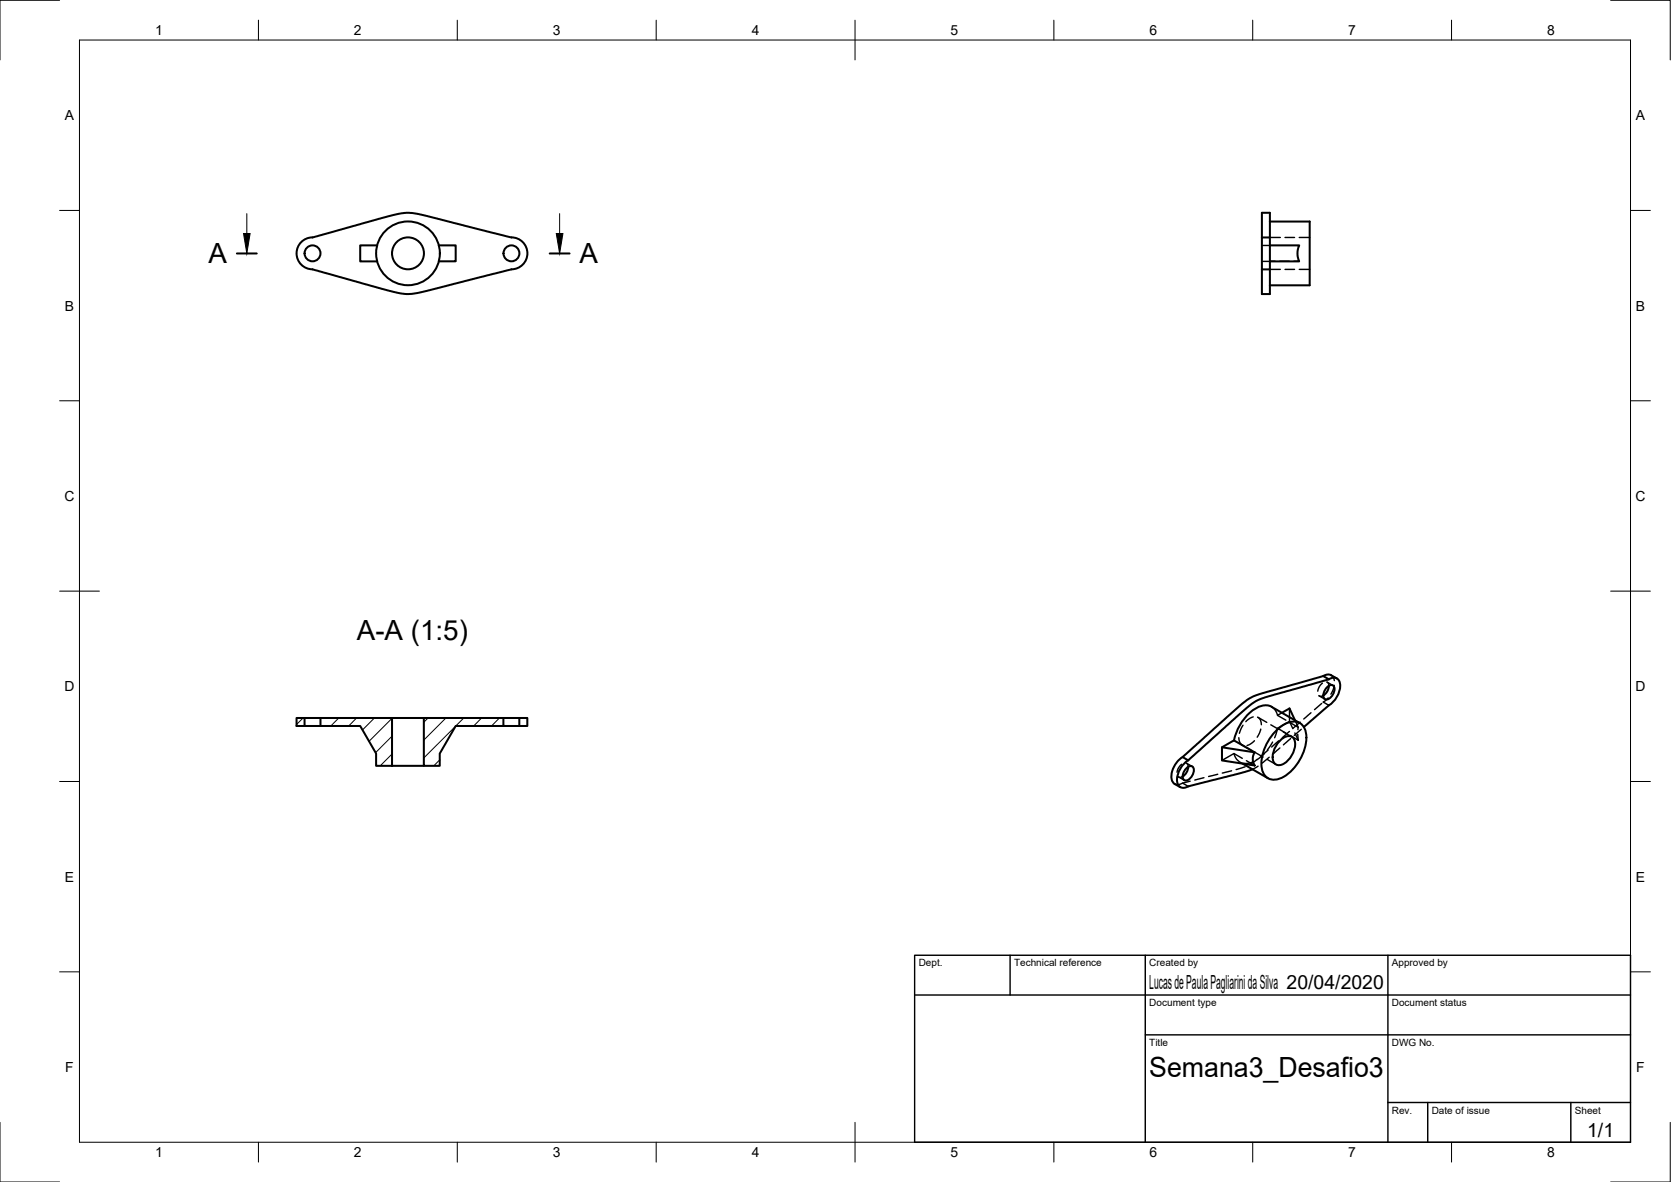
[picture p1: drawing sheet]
<svg xmlns="http://www.w3.org/2000/svg" width="420mm" height="297mm" viewBox="0 0 420 297" stroke-linecap="round" stroke-linejoin="round" font-family="sans-serif">
<!-- layer: Visible -->
<g fill="none" stroke="#000" stroke-width=".51">
<path d="M317.3 59.7v-6.2h2v14.2M319.3 55.7h10v16h-10M319.3 59.7h-2v8h2M75.7 60.8a5.9 5.9 0 0 1 3.5-1.3l19.2-5.3 2.6-.6 1.8-.1 4.6 .8 20.8 5.3a4.1 4.1 0 0 1 4.4 4.1 4.1 4.1 0 0 1-4.4 4.1l-20.8 5.3-3.4 .7-1.8 .1-4.6-.9-19-5.3a4 4 0 0 1-3.7-2.5 4 4 0 0 1 .8-4.4zM94.8 61.7h-4.2v4h4.2M110.3 61.7h4.3v4h-4.3M317.3 67.7v6.2h2v-6.2M319.3 61.7h7.4l-.5 1.7 .1 1.1 .4 1.2h-7.4M319.7 177.6l7.1 4.1M319.8 177.6a4.9 4.9 0 0 0-5.5 1.5 13.2 13.2 0 0 0-4 7M322.3 179.1l1.9-1.1 1.4 3M333.8 172.6a1 1 0 0 1 1.3-.4 1 1 0 0 1 .4 1.4l-.4 .9a1.62 1.62 0 0 1-2.1 1.1 2.4 2.4 0 0 1 .8-3z"/>
<path d="M334.1 172.3a3.1 3.1 0 0 1-1.4 2.5M334.1 170.7a1.73 1.73 0 0 1 2.1-.2 1.73 1.73 0 0 1 .8 1.8 6.6 6.6 0 0 1-3.3 5.3l-5.9 5.1M334.7 169.7l1.4 .8M334.7 169.7l-.7-.2-1.3 .4M74.6 180.4h2v2h-2zM76.6 182.4h4M76.6 180.4h4M80.6 180.4h18v12.1h-4v-3.1l-4-7h-10zM98.6 192.5h8M98.6 180.4h8M106.6 180.4h20v2h-12l-4 7v3.1h-4zM126.6 182.4h4"/>
<path d="M126.6 180.4h4M130.6 180.4h2v2h-2zM295.3 197l1.5 .8M297.3 190.3l13.6-12.2 3.4-2.7 3.1-1.2 15.3-4.3 1.4 .8-16 4.5-2.4 1-2.8 2.2-14.1 12.7zM297.4 190.2a5.8 5.8 0 0 0-2.7 6.1l.7 .7M298.4 193a1 1 0 0 1 1.4-.4 1 1 0 0 1 .3 1.4l-.3 .9a1.62 1.62 0 0 1-2.2 1.1 2.4 2.4 0 0 1 .8-3zM298.8 192.7a3.1 3.1 0 0 1-1.4 2.5M298.8 191a5.6 5.6 0 0 0-2.6 6.2 1.67 1.67 0 0 0 2.6 .4l12.9-3.2 3.2-1.1M307.3 187.8l8.2 1.3-.5 1.3 .1 1 .4 1-8.2-1.3zM307.3 187.8l3-1.7 5.2 3M312.4 191.9l6.4 3.7M321.2 183.3a5.2 5.2 0 0 1 5.6-1.6 4.5 4.5 0 0 1 1.6 4.7 12.3 12.3 0 0 1-6.5 9.2 3.2 3.2 0 0 1-4.7-2.7 12.1 12.1 0 0 1 4-9.6z"/>
<path d="M321.7 186.2a2.54 2.54 0 0 1 3.3-.9 3.8 3.8 0 0 1-.2 4.5l-.4 .6a3.5 3.5 0 0 1-3.4 1.8 2.55 2.55 0 0 1-.8-3.3l.6-1.4z"/>
<circle cx="78.6" cy="63.7" r="2"/>
<circle cx="102.6" cy="63.7" r="8"/>
<circle cx="102.6" cy="63.7" r="4"/>
<circle cx="128.6" cy="63.7" r="2"/>
</g>
<!-- layer: Hidden -->
<g fill="none" stroke="#000" stroke-width=".36">
<path d="M319.3 59.7h2.6M323.1 59.7h2.4M326.7 59.7h2.6M317.3 61.7h2M319.3 67.7h2.6M320.6 65.7h-3.3M321.8 65.7h2.4M323.1 67.7h2.4M325.4 65.7h1.3M326.7 67.7h2.6M319.7 177.6l1 .9 .5 1.3 1.1-.7M321.2 179.8l2.1 1.2"/>
<path d="M324.2 178v3.3M329.6 179.1l-1.8 1.6M331.6 174.8l.6 .2 .5-.2M331.7 174.9l1.4 .8M332.3 176.8l-1.8 1.5M332.5 171.7a3 3 0 0 0-1.2 2M333.6 171.4l.4 .4 .1 .5M333.7 171.4l1.4 .8M333.9 175.4l-1.2 1 1.4 .9M334.7 169.7l.5 .4 .3 .9M335.5 172.2l-.9 2.2M295.3 197l1 .2 1-.4 1.5 .8"/>
<path d="M296.2 195.2l.6 .2 .5-.2M296.4 195.3l1.4 .8M297.1 192.1a3.2 3.2 0 0 0-1.1 2M298.2 191.8l.5 .3 .1 .6M298.3 191.8l1.5 .8M299.3 196.3l-2 .5M302.7 195.4l-2.3 .6M306.2 194.6l-2.3 .5M309.7 193.7l-2.4 .6M310.3 189.4l.6 1.4 .7 .6M311.5 185.4l.3 1.2 .7 .7M311.7 191.5l.7 .4"/>
<path d="M312.3 187.2l2.2 1.3M312.4 190.6l-2.1-1.2-3 1.7M312.5 182.3l-.9 2M313.1 192.7l-2.3 .7M313.4 191.2l2.1 1.2M315 191.5l-1.5 .4-.8-.1M315.1 180.2l-.8 .3-1.1 .9M315.4 186.1l-1.1 .9-.7 .4M315.6 189.1l2 1.2M316.1 190.8l-1.9 1.4M316.2 180.2l.7 .7 .3 1.2M316.3 192.5l-1.4 .8"/>
<path d="M316.3 180.3l2.2 1.2M317 183.2l-.9 2.1M317.9 189.4l-1.8 1.5M318.6 190.8l2.2 1.3M318.8 188.5l-1.8 1.6M319.1 190.3l-1.8 1.5M319.5 182.1l2.1 1.2M320 186.5l-1.3 2M321.2 183l2.1 1.2M321.5 186.2l-1.8 1.5M321.8 188l-1.8 1.5M322.6 183.9l2.2 1.3"/>
<path d="M324.2 181.3l-3 1.7-.7 2.4M324.2 183.8l-1.8 1.6M324.2 181.3l.9 1.8M324.3 181.6l2.1 1.2M324.4 184.8l2 1.2M324.5 185.6l-1.8 1.6M325.6 184.2l.8 1.8M325.6 181l.8 1.8M326.3 184.5l.1 1.5M326.4 182.8l-.1 .6M326.9 181.5l-1.8 1.5M327.2 183.3l-1.8 1.5"/>
</g>
<!-- layer: Border -->
<g fill="none" stroke="#000" stroke-width=".25">
<path d="M15 .1h-15v15M20 10.1h390v276.9h-390zM65 5.1v5M115 5.1v5M165 5.1v5M215 5.1v10M265 5.1v5M315 5.1v5M365 5.1v5M405 .1h15v15M15 52.9h5M410 52.9h5"/>
<path d="M15 100.7h5M410 100.7h5M15 148.6h10M405 148.6h10M15 196.4h5M410 196.4h5M15 244.2h5M410 244.2h5M0 282.1v14.9h15M65 287v5M115 287v5M165 287v5"/>
<path d="M215 282.1v9.9M265 287v5M315 287v5M365 287v5M420 282.1v14.9h-15"/>
</g>
<!-- layer: TitleBlock -->
<path d="M230 240.1h180v46.9h-180zM230 250h180M254 240.1v9.9M288 240.1v46.9M349 240.1v46.9M288 260.1h122M349 277.1h61M359 277.1v9.9M395 277.1v9.9" fill="none" stroke="#000" stroke-width=".36"/>
<!-- layer: Hatching -->
<g fill="none" stroke="#000" stroke-width=".25">
<path d="M76.2 180.4l-1.6 1.7M80.7 180.4l-.1 .2M85.2 180.4l-2 2M89.7 180.4l-2 2M94.1 180.4l-3 3M98.6 180.5l-5.8 5.8M98.6 185l-4.2 4.1M98.6 189.5l-3 2.9M107.6 180.4l-1 1.1M110.6 191l-1.5 1.4M112.1 180.4l-5.5 5.6M114.5 182.5l-7.9 8"/>
<path d="M116.6 180.4l-2 2M121.1 180.4l-2 2M125.6 180.4l-2 2M132.6 182.4h.1"/>
</g>
<!-- layer: Annotations -->
<path d="M59.6 63.7h5M138.2 63.7h5" fill="none" stroke="#000" stroke-width=".51"/>
<path d="M62.1 53.7v5M140.7 53.7v5" fill="none" stroke="#000" stroke-width=".25"/>
<path d="M61.2 58.7h1.7l-.8 5zM139.9 58.7h1.6l-.8 5z" fill="#000" stroke="#000" stroke-width=".25"/>
<g font-size="7">
<text x="52.4" y="66.2">A</text>
<text x="145.7" y="66.2">A</text>
<text x="89.7" y="160.7">A-A (1:5)</text>
<text x="289" y="270.6">Semana3_Desafio3</text>
</g>
<g font-size="4.9">
<text x="289" y="248.5">Lucas de Paula Pagliarini da Silva 20/04/2020</text>
<text x="399.1" y="285.7">1/1</text>
</g>
<g font-size="3.5">
<text x="39" y="8.8">1</text>
<text x="89" y="8.8">2</text>
<text x="139" y="8.8">3</text>
<text x="189" y="8.8">4</text>
<text x="239" y="8.8">5</text>
<text x="289" y="8.8">6</text>
<text x="339" y="8.8">7</text>
<text x="389" y="8.8">8</text>
<text x="16.3" y="30.2">A</text>
<text x="411.3" y="30.2">A</text>
<text x="16.3" y="78">B</text>
<text x="411.3" y="78">B</text>
<text x="16.2" y="125.9">C</text>
<text x="411.2" y="125.9">C</text>
<text x="16.2" y="173.7">D</text>
<text x="411.2" y="173.7">D</text>
<text x="16.3" y="221.6">E</text>
<text x="411.3" y="221.6">E</text>
<text x="16.4" y="269.4">F</text>
<text x="411.4" y="269.4">F</text>
<text x="39" y="290.8">1</text>
<text x="89" y="290.8">2</text>
<text x="139" y="290.8">3</text>
<text x="189" y="290.8">4</text>
<text x="239" y="290.8">5</text>
<text x="289" y="290.8">6</text>
<text x="339" y="290.8">7</text>
<text x="389" y="290.8">8</text>
</g>
<g font-size="2.5">
<text x="231" y="242.9">Dept.</text>
<text x="255" y="242.9">Technical reference</text>
<text x="289" y="242.9">Created by</text>
<text x="350" y="242.9">Approved by</text>
<text x="289" y="252.8">Document type</text>
<text x="350" y="252.8">Document status</text>
<text x="289" y="262.9">Title</text>
<text x="350" y="262.9">DWG No.</text>
<text x="350" y="279.9">Rev.</text>
<text x="360" y="279.9">Date of issue</text>
<text x="396" y="279.9">Sheet</text>
</g>
</svg>
